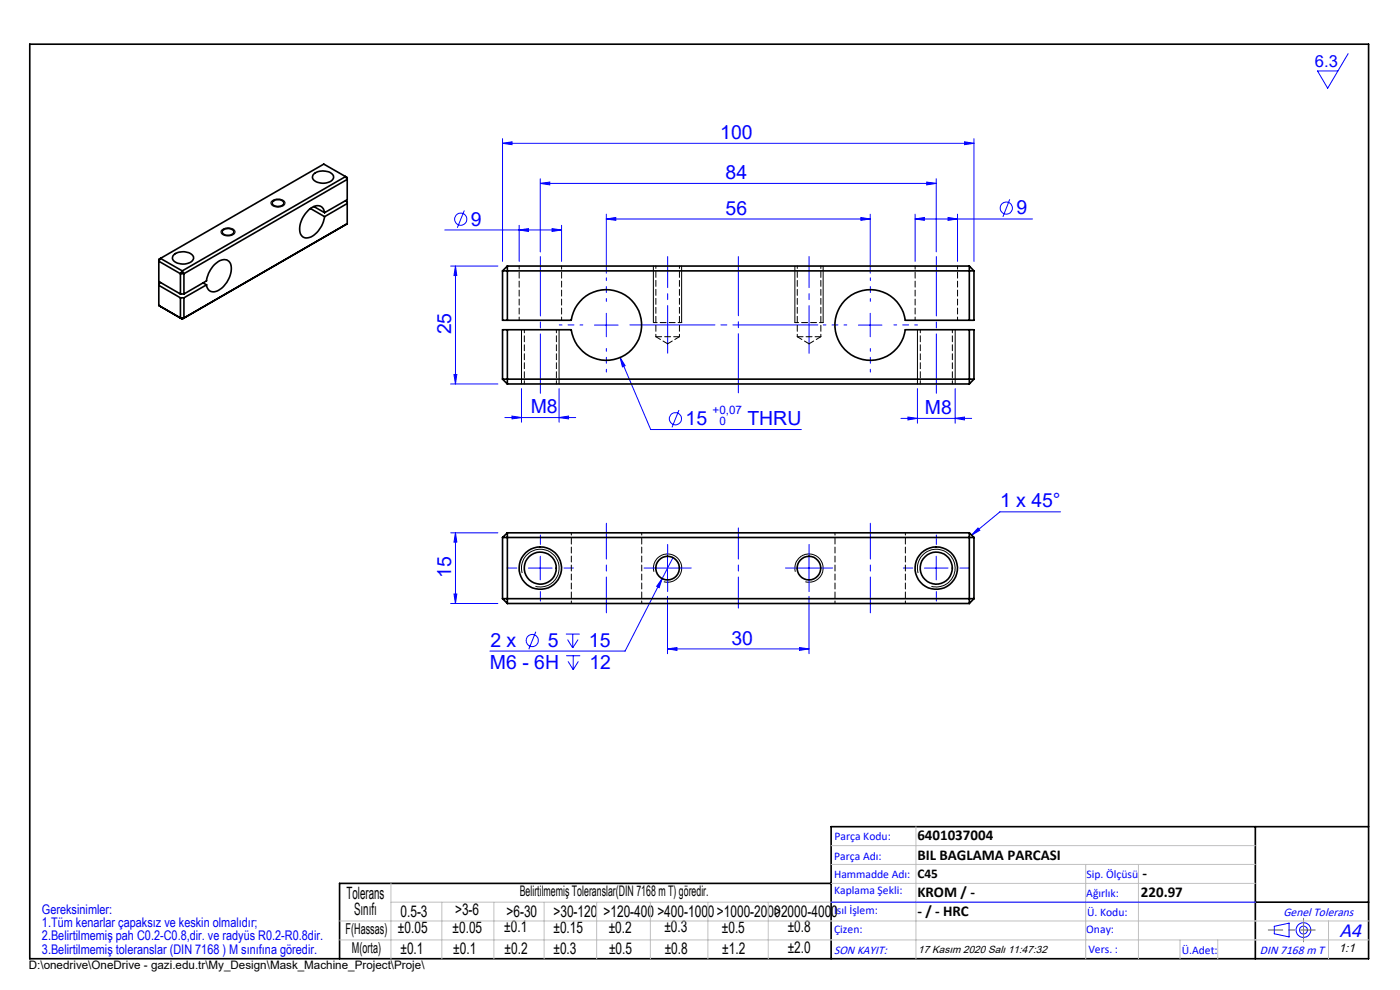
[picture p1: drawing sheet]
<svg xmlns="http://www.w3.org/2000/svg" width="297mm" height="210mm" viewBox="0 0 297 210" stroke-linecap="round" stroke-linejoin="round" font-family="sans-serif">
<g fill="none" stroke="#00f" stroke-width=".21">
<path d="M286 11.4l-4.3 7.3-2.2-3.6h4.3M106.6 30.4l2-.3v.6zM106.6 29.4v26M106.6 30.4h100M114.6 38.9l2-.3v.6zM114.6 37.9v15.5M114.6 38.9h84M196.6 38.6l2 .3-2 .3zM198.6 37.9v15.5M204.6 30.1l2 .3-2 .3zM206.6 29.4v26M94.4 48.8h24.7"/>
<path d="M95.6 56.4h10M96.6 56.4v25M96.6 56.4l.3 2h-.6zM98.5 44.7l-1.5 3.6M110.1 48.8l2-.3v.6zM110.1 47.8v7.6M117.1 48.5l2 .3-2 .3zM119.1 47.8v7.6M128.6 46.5l2-.4v.6zM128.6 45.4v12.6M128.6 46.5h56M182.6 46.1l2 .4-2 .2z"/>
<path d="M184.6 45.4v12.6M194.1 46.5l2-.4v.6zM194.1 46.5h24.9M194.1 45.4v10M201.1 46.1l2 .4-2 .2zM203.1 45.4v10M214.2 42.3l-1.4 3.7M96.3 79.4h.6l-.3 2zM126.1 69h5M128.6 66.5v4.9M131.6 75.8l1 1.8-.6 .2zM131.6 75.8l6.4 15.3h32"/>
<path d="M182.1 69h5M184.6 66.5v4.9M95.6 81.4h10M107.1 88.6h15M108.6 88.3l2 .3-2 .3zM110.6 82.4v7.2M118.6 88.6l2-.3v.6zM118.6 82.4v7.2M144 87l-1.4 3.7M191.1 88.8h15M192.6 88.5l2 .3-2 .3zM194.6 82.4v7.4"/>
<path d="M202.6 88.8l2-.3v.6zM202.6 82.4v7.4M95.6 113h10M96.6 113v15M96.6 113l.3 2h-.6zM114.6 118v5M141.6 118v5M142.8 118.3l-2.3 4.4M171.6 118v5M198.6 118v5M207.5 112l.4 .5-1.8 1zM225 108.6h-12.9l-6 4.9"/>
<path d="M95.6 128h10M96.3 126h.6l-.3 2zM112.1 120.5h5M113.7 134l-1.5 3.7M120.1 134.5h2.9M120.1 139.1h3M120.4 135.7l1.1 1.7M121.5 134.5v2.9M121.6 139.1v3M122.6 135.7l-1.1 1.7M139.1 120.5h5M140.5 122.7l-.7 2-.5-.3z"/>
<path d="M140.5 122.7l-7.9 15.4h-28.7M141.6 137.6l2-.2v.6zM141.6 126.5v12.2M141.6 137.6h30M169.1 120.5h5M169.6 137.4l2 .2-2 .4zM171.6 126.5v12.2M196.1 120.5h5M120.5 140.3l1.1 1.8M122.7 140.3l-1.1 1.8M176.3 191.4h90M270.3 196.5l3.2-.7v2.9l-3.2-.6z"/>
<circle cx="97.7" cy="46.5" r="1.29"/>
<circle cx="213.5" cy="44.1" r="1.29"/>
<circle cx="143.3" cy="88.8" r="1.29"/>
<circle cx="112.9" cy="135.9" r="1.29"/>
<circle cx="276.5" cy="197.3" r="1.57"/>
<circle cx="276.5" cy="197.3" r=".83"/>
</g>
<g fill="none" stroke="#000" stroke-width=".21">
<path d="M47 48.8a1.86 1.86 0 0 1 2.9 .4 1.79 1.79 0 0 1-2.7 .6l-.3-.5zM57.5 42.8a1.97 1.97 0 0 1 3 .2 1.53 1.53 0 0 1-2.2 .8l-.7-.3-.1-.4zM138.6 56.4v12M144.6 56.4v12M168.6 56.4v12M174.6 56.4v12M110.6 69.9v11.5M118.6 69.9v11.5M194.6 69.9v11.5M202.6 69.9v11.5M110.8 121.6a4 4 0 0 1 3.5-5.1 4 4 0 0 1 4.3 4.4 4 4 0 0 1-5 3.5M138.7 121.3a3 3 0 0 1 2.6-3.8 3 3 0 0 1 3.3 3.3 3 3 0 0 1-3.8 2.6"/>
<path d="M168.7 121.3a2.99 2.99 0 0 1 2.7-3.8 2.99 2.99 0 0 1 3.2 3.3 2.99 2.99 0 0 1-3.7 2.6M194.8 121.6a4 4 0 0 1 3.5-5.1 4 4 0 0 1 4.3 4.4 4 4 0 0 1-5 3.5"/>
</g>
<path d="M114.6 54.4v29M198.6 54.4v29M156.6 83.3v-28.9" fill="none" stroke="#00f" stroke-width=".21" stroke-dasharray="30.5 1.3 1.3 1.3" stroke-dashoffset="17.9"/>
<g fill="none" stroke="#00f" stroke-width=".21" stroke-dasharray="30.5 1.3 1.3 1.3">
<path d="M141.6 71.4v3.5M171.6 71.4v3.5M114.6 115.5v-2M141.6 118v-2.5M171.6 118v-2.5M198.6 115.5v-2M109.6 120.5h-2M114.6 125.5v2M119.6 120.5h2M139.1 120.5h-2.5M141.6 123v2.5M144.1 120.5h2.5"/>
<path d="M169.1 120.5h-2.5M171.6 123v2.5M174.1 120.5h2.5M193.6 120.5h-2M198.6 125.5v2M203.6 120.5h2"/>
</g>
<path d="M141.6 71.4v-17M171.6 71.4v-17M156.6 112v17" fill="none" stroke="#00f" stroke-width=".21" stroke-dasharray="30.5 1.3 1.3 1.3" stroke-dashoffset="23.9"/>
<path d="M128.6 111v19M184.6 111v19" fill="none" stroke="#00f" stroke-width=".21" stroke-dasharray="30.5 1.3 1.3 1.3" stroke-dashoffset="22.9"/>
<path d="M6.3 9.4h284v194h-284zM266.3 175.4v28M290.3 175.4h-114v28M176.3 187.4h-104.3v16M266.3 191.4h24" fill="none" stroke="#000" stroke-width=".35"/>
<path d="M279 197.3h-9.9" fill="none" stroke="#f00" stroke-width=".21" stroke-dasharray="30.5 1.3 1.3 1.3" stroke-dashoffset="27.4"/>
<path d="M276.5 197.3v2.5M276.5 197.3v-2.5" fill="none" stroke="#808080" stroke-width=".21" stroke-dasharray="30.5 1.3 1.3 1.3"/>
<g fill="none" stroke="#c0c0c0" stroke-width=".21">
<path d="M176.3 179.4h90M194.3 175.4v28M72 199.4h218.3M72 195.4h218.3M82.9 187.4v16M82.9 191.4h183.4M93.7 191.4v12M104.8 191.4v12M115.4 191.4v12M126.6 191.4v12M138 191.4v12M150.2 191.4v12"/>
<path d="M163 191.4v12M176.3 183.4h90M176.3 187.4h90M230.3 183.4v20M241.5 183.4v20M250.3 199.4v4M258.3 199.4v4M281.8 195.4v8"/>
</g>
<path d="M138.6 68.4h6M168.6 68.4h6" fill="none" stroke="#000" stroke-width=".21" stroke-dasharray="1.3 .6" stroke-dashoffset=".5"/>
<path d="M123.6 68.9h-5M128.6 63.9v-5M128.6 73.9v5M179.6 68.9h-5M184.6 63.9v-5M184.6 73.9v5M189.6 68.9h5" fill="none" stroke="#00f" stroke-width=".21" stroke-dasharray="30.5 1.3 1.3 1.3" stroke-dashoffset="29.9"/>
<path d="M133.6 68.9h39.9" fill="none" stroke="#00f" stroke-width=".21" stroke-dasharray="30.5 1.3 1.3 1.3" stroke-dashoffset="12.5"/>
<g fill="#00f">
<path d="M131.6 75.8l.4 2 .6-.2zM207.5 112l.4 .5-1.8 1zM140.5 122.7l-1.2 1.7 .5 .3z"/>
<path d="M128.6 46.5l2-.4v.6zM182.6 46.1l2 .4-2 .2z"/>
<path d="M114.6 38.9l2-.3v.6zM196.6 38.6l2 .3-2 .3zM194.1 46.5l2-.4v.6zM201.1 46.1l2 .4-2 .2z"/>
<path d="M204.6 30.1l2 .3-2 .3zM106.6 30.4l2-.3v.6zM118.6 88.6l2-.3v.6zM108.6 88.3l2 .3-2 .3zM117.1 48.5l2 .3-2 .3zM110.1 48.8l2-.3v.6zM202.6 88.8l2-.3v.6zM192.6 88.5l2 .3-2 .3z"/>
<path d="M96.3 126h.6l-.3 2zM96.6 113l.3 2h-.6z"/>
<path d="M96.3 79.4h.6l-.3 2zM96.6 56.4l.3 2h-.6z"/>
<path d="M141.6 137.6l2-.2v.6zM169.6 137.4l2 .2-2 .4z"/>
</g>
<g fill="none" stroke="#000" stroke-width=".35">
<path d="M66.5 37a3 3 0 0 1 4.2 .3 1.32 1.32 0 0 1-1.3 1.5 2.65 2.65 0 0 1-3.1-1.1zM73.3 37.5l-34.6 20M73.3 37.5l.4 .6-34.7 20M73.3 37.5l.4 .2v4.7l-4.8 2.7M73.3 37.5l-4.6-2.7-34.7 20M34 54.8l4.7 2.7M34 54.8l-.3 .6 4.6 2.7M34 54.8l-.3 .2v4.7l4.6 2.7M34 59.9l-.3 .2v4.7M36.8 54.1a2.96 2.96 0 0 1 4.2 .3 1.32 1.32 0 0 1-1.3 1.5 2.65 2.65 0 0 1-3.1-1zM38.3 58.1h.7M38.3 58.1v4.3"/>
<path d="M38.7 57.5l.3 .6M38.7 57.5l-.4 .6M39 58.1v4.3M43.1 60l.7 .4M47.2 48.9a1.58 1.58 0 0 1 2.4 .3 1.45 1.45 0 0 1-2.5 0zM57.9 42.7a1.44 1.44 0 0 1 2.3 .5 1.5 1.5 0 0 1-2.5-.1zM65.9 44.2l3 1.8M66.6 43.8l2.3 1.3M68.9 45.1a1.57 1.57 0 0 0-1-1.4 1.57 1.57 0 0 0-1.6 .2 5.3 5.3 0 0 0-2.5 5.8 1.61 1.61 0 0 0 2.5 .4 6.1 6.1 0 0 0 2.6-4.1M73.3 42.6l.4 .2v4.7M73.7 43.2l-4.8 2.8M73.7 47.5l-35 20.2"/>
<path d="M73.7 47.5l-.4 .2M106.6 57.5v10.4h14.6a7.5 7.5 0 0 1 11.5-5.3 7.5 7.5 0 0 1 0 12.7 7.5 7.5 0 0 1-11.5-5.4h-14.6v10.5M106.6 57.5h100M107.6 56.4v11.5M107.6 56.4h98M107.6 56.4l-1 1.1M205.6 56.4v11.5M205.6 56.4l1 1.1M206.6 57.5v10.4h-14.5a7.5 7.5 0 0 0-11.5-5.3 7.5 7.5 0 0 0 0 12.7 7.5 7.5 0 0 0 11.5-5.4h14.5v10.5M33.7 60.5l4.6 2.7M33.7 64.8l4.6 2.7M33.7 64.8l5 2.9"/>
<path d="M38.3 63.2v4.3M38.3 62.4h.7M38.3 63.2h.7M38.3 67.5h.7M38.3 67.5l.4 .2M39 63.2v4.3M39 67.5l-.3 .2M43.8 60.4a1.54 1.54 0 0 0 .9 1.4 1.54 1.54 0 0 0 1.7-.2 5.3 5.3 0 0 0 2.5-5.8 1.73 1.73 0 0 0-2.8-.1 5.9 5.9 0 0 0-2.3 3.9l-4.8 2.8M43.8 60.4l-4.8 2.8M107.6 69.9v11.5M205.6 69.9v11.5M106.6 80.4h100"/>
<path d="M106.6 80.4l1 1M107.6 81.4h98M206.6 80.4l-1 1M106.6 114v13M106.6 114h100M107.6 113v15M107.6 113h98M107.6 113l-1 1M205.6 113v15M205.6 113l1 1M206.6 114v13M106.6 127h100"/>
<path d="M106.6 127l1 1M107.6 128h98M206.6 127l-1 1"/>
<circle cx="114.6" cy="120.5" r="3.4"/>
<circle cx="114.6" cy="120.5" r="4.5"/>
<circle cx="141.6" cy="120.5" r="2.51"/>
<circle cx="171.6" cy="120.5" r="2.51"/>
<circle cx="198.6" cy="120.5" r="4.5"/>
<circle cx="198.6" cy="120.5" r="3.4"/>
</g>
<path d="M139.1 71.4h5M169.1 71.4h5" fill="none" stroke="#000" stroke-width=".21" stroke-dasharray="1.3 .6"/>
<path d="M110.1 56.4v11.5M194.1 56.4v11.5M111.2 69.9v11.5M119.1 67.9v-11.5M195.2 69.9v11.5M203.1 67.9v-11.5M118 81.4v-11.5M202 81.4v-11.5" fill="none" stroke="#000" stroke-width=".21" stroke-dasharray="1.3 .6" stroke-dashoffset=".6"/>
<path d="M139.1 71.4l2.5 1.5M141.6 72.9l2.5-1.5M169.1 71.4l2.5 1.5M171.6 72.9l2.5-1.5" fill="none" stroke="#000" stroke-width=".21" stroke-dasharray="1.3 .6" stroke-dashoffset=".1"/>
<path d="M139.1 56.4v15M169.1 56.4v15M144.1 71.4v-15M174.1 71.4v-15M177.1 113v15M192.1 113v15M121.2 128v-15M136.1 128v-15" fill="none" stroke="#000" stroke-width=".21" stroke-dasharray="1.3 .6" stroke-dashoffset=".8"/>
<text font-size="4.4" fill="#00f" x="284.2" y="198.7">A4</text>
<g font-size="4.1" fill="#00f">
<text x="152.8" y="29.5">100</text>
<text x="153.9" y="38">84</text>
<text x="99.9" y="47.8">9</text>
<text x="153.9" y="45.5">56</text>
<text x="215.6" y="45.5">9</text>
<text x="95.7" y="70.9" transform="rotate(-90 95.7 70.9)">25</text>
<text x="112.6" y="87.6">M8</text>
<text x="196.2" y="87.8">M8</text>
<text x="145.4" y="90.2">15</text>
<text x="158.6" y="90.2">THRU</text>
<text x="212.2" y="107.6">1 x 45°</text>
<text x="95.7" y="122.5" transform="rotate(-90 95.7 122.5)">15</text>
<text x="104" y="137.2">2 x</text>
<text x="116.2" y="137.2">5</text>
<text x="124.9" y="137.2">15</text>
<text x="155.2" y="136.7">30</text>
<text x="103.9" y="141.8">M6 - 6H</text>
<text x="125" y="141.8">12</text>
</g>
<g font-size="3.6">
<text x="73.5" y="190.7">Tolerans</text>
<text x="75.1" y="194.1">Sınıfı</text>
</g>
<text font-size="3.5" fill="#00f" x="279" y="14.3">6.3</text>
<g font-size="3.4">
<text x="84.4" y="198">±0.05</text>
<text x="85" y="194.4">0.5-3</text>
<text x="96" y="197.8">±0.05</text>
<text x="96.5" y="194.2">&gt;3-6</text>
<text x="107" y="197.8">±0.1</text>
<text x="107.5" y="194.5">&gt;6-30</text>
<text x="117.4" y="194.5">&gt;30-120</text>
<text x="117.4" y="197.9">±0.15</text>
<text x="128" y="194.5">&gt;120-400</text>
<text x="129.1" y="197.8">±0.2</text>
<text x="139.5" y="194.5">&gt;400-1000&gt;1000-2000&gt;2000-4000</text>
<text x="140.9" y="197.8">±0.3</text>
<text x="153.1" y="197.8">±0.5</text>
<text x="167.1" y="197.7">±0.8</text>
<text x="85" y="202.3">±0.1</text>
<text x="96.2" y="202.3">±0.1</text>
<text x="107" y="202.3">±0.2</text>
<text x="117.4" y="202.4">±0.3</text>
<text x="129.2" y="202.3">±0.5</text>
<text x="141" y="202.3">±0.8</text>
<text x="153.2" y="202.3">±1.2</text>
<text x="167.1" y="202.2">±2.0</text>
</g>
<g font-size="3.2">
<text x="194.6" y="178.2">6401037004</text>
<text x="194.6" y="182.4">BIL BAGLAMA PARCASI</text>
<text x="194.6" y="190.2">KROM / -</text>
<text x="242" y="190.2">220.97</text>
<text x="242.4" y="186.2">-</text>
<text x="194.6" y="194.3">- / - HRC</text>
<text x="73.3" y="198.1">F(Hassas)</text>
<text x="74.7" y="202.2">M(orta)</text>
</g>
<text font-size="3.1" x="110.3" y="190.1">Belirtilmemiş Toleranslar(DIN 7168 m T) göredir.</text>
<text font-size="2.8" x="194.6" y="186.2">C45</text>
<g font-size="2.8" fill="#0000e8">
<text x="8.9" y="193.8">Gereksinimler:</text>
<text x="8.9" y="196.6">1.Tüm kenarlar çapaksız ve keskin olmalıdır;</text>
<text x="8.9" y="199.5">2.Belirtilmemiş pah C0.2-C0.8,dir. ve radyüs R0.2-R0.8dir.</text>
<text x="8.9" y="202.3">3.Belirtilmemiş toleranslar (DIN 7168 ) M sınıfına göredir.</text>
</g>
<g font-size="2.6" fill="#00f">
<text x="272.3" y="194.3">Genel Tolerans</text>
<text x="176.9" y="202.3">SON KAYIT:</text>
<text x="267.3" y="202.4">DIN 7168 m T</text>
</g>
<text font-size="2.6" x="284" y="202">1:1</text>
<g font-size="2.5" fill="#00f">
<text x="151.2" y="87.9">+0,07</text>
<text x="152.6" y="90.2">0</text>
<text x="177" y="178.2">Parça Kodu:</text>
<text x="177" y="182.4">Parça Adı:</text>
<text x="176.9" y="186.2">Hammadde Adı:</text>
<text x="177" y="189.7">Kaplama Şekli:</text>
<text x="230.5" y="190.2">Ağırlık:</text>
<text x="230.5" y="186.2">Sip. Ölçüsü</text>
<text x="176.9" y="193.9">Isıl İşlem:</text>
<text x="177" y="197.8">Çizen:</text>
<text x="230.4" y="197.8">Onay:</text>
<text x="230.6" y="194.3">Ü. Kodu:</text>
<text x="230.9" y="202.1">Vers. :</text>
<text x="250.7" y="202.4">Ü.Adet:</text>
</g>
<text font-size="2.5" x="6.1" y="205.5">D:\onedrive\OneDrive - gazi.edu.tr\My_Design\Mask_Machine_Project\Proje\</text>
<text font-size="2.2" x="194.8" y="202.1">17 Kasım 2020 Salı 11:47:32</text>
</svg>
